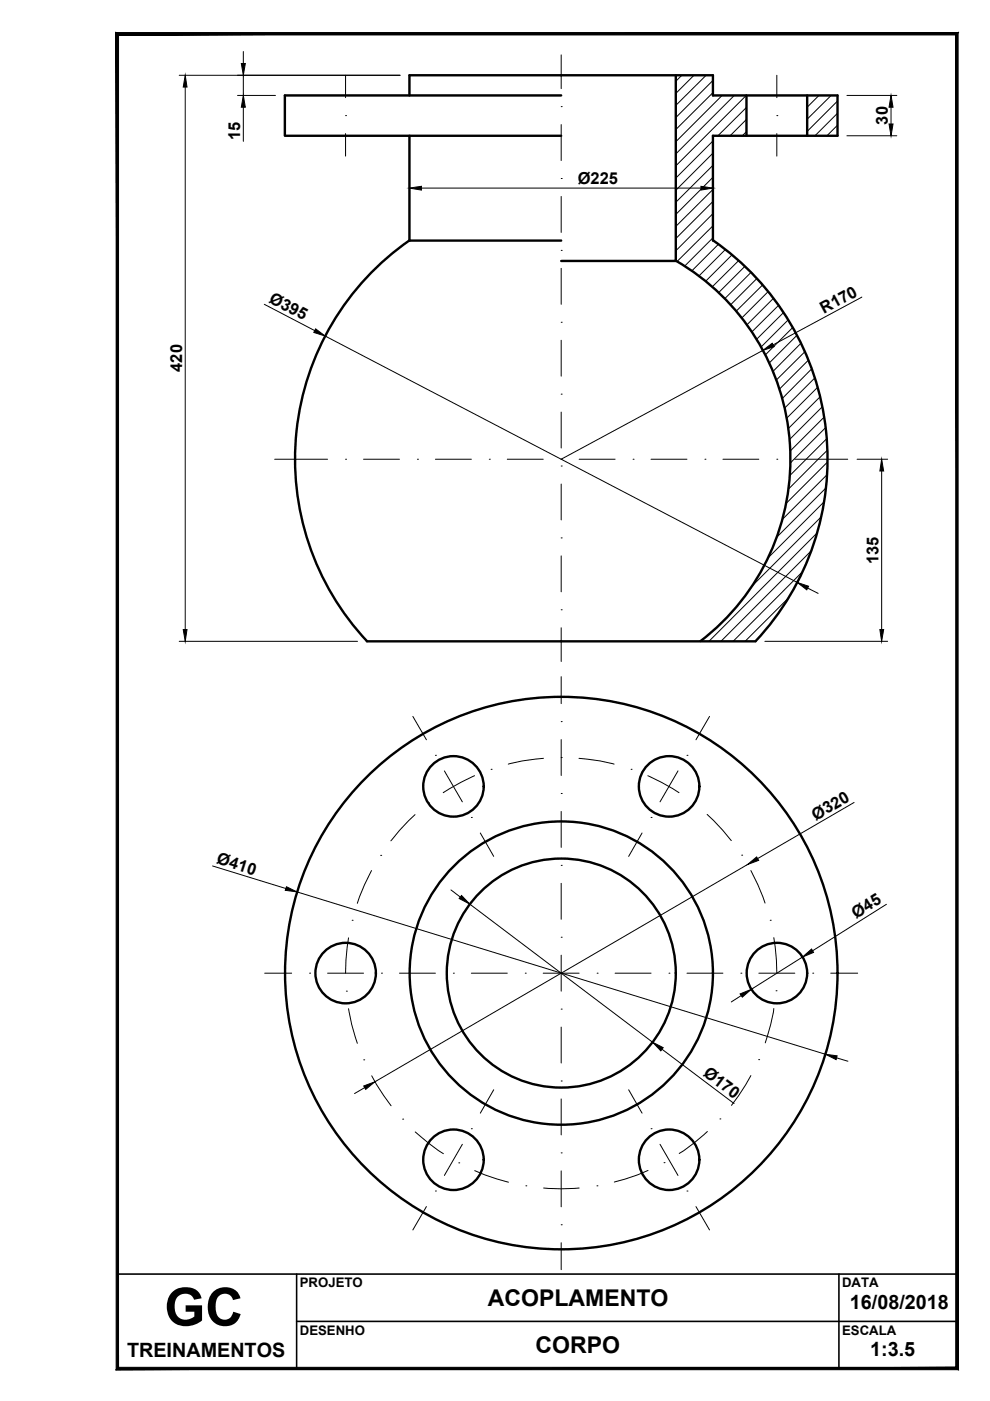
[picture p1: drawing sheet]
<svg xmlns="http://www.w3.org/2000/svg" width="210mm" height="297mm" viewBox="0 0 210 297" stroke-linecap="round" stroke-linejoin="round" font-family="sans-serif">
<!-- layer: Contorno -->
<g fill="none" stroke="#000" stroke-width=".51">
<path d="M143.3 16v39.3h-24.3M86.8 20.2v-4.2h64.4v4.2h26.4v8.6h-26.4v22.2M86.8 28.8v22.2h32.2M119 20.2h-58.6v8.6h58.6M158.3 20.2v8.6M171.1 20.2v8.6M86.9 50.9a56.5 56.5 0 0 0-9.1 85M143.3 55.3a48.6 48.6 0 0 1 5.2 80.6M151.2 50.9a56.5 56.5 0 0 1 9 85M77.8 136h82.4"/>
<circle cx="96.1" cy="166.7" r="6.4"/>
<circle cx="141.9" cy="166.7" r="6.4"/>
<circle cx="73.3" cy="206.3" r="6.4"/>
<circle cx="119" cy="206.3" r="58.6"/>
<circle cx="119" cy="206.3" r="32.2"/>
<circle cx="119" cy="206.3" r="24.3"/>
<circle cx="164.7" cy="206.3" r="6.4"/>
<circle cx="96.1" cy="245.9" r="6.4"/>
<circle cx="141.9" cy="245.9" r="6.4"/>
</g>
<!-- layer: Linha de Centro -->
<g fill="none" stroke="#000" stroke-width=".21">
<path d="M73.3 16v4.7M119 11.6v7.2M164.7 16v4.7M73.3 24.5h.1M73.3 28.3v4.8M119 37.8h.1M119 22.6h.1M119 26.4v7.6M164.7 24.5h.1M164.7 28.3v4.8M119 53.1h.1M119 41.7v7.6"/>
<path d="M119 56.9v7.6M119 68.3h.1M119 72.1v7.7M58.2 97.4h11.3M73.3 97.4h.1M77.1 97.4h7.6M88.5 97.4h.1M92.3 97.4h7.6M103.7 97.4h.1M107.6 97.4h7.6M119 97.4h.1M119 98.8h.1"/>
<path d="M119 83.6h.1M119 87.4v7.6M122.8 97.4h7.6M134.2 97.4h.1M138 97.4h7.7M149.5 97.4h.1M153.3 97.4h7.6M164.7 97.4h.1M168.5 97.4h11.2M119 114h.1M119 102.6v7.6M119 117.9v7.6"/>
<path d="M119 129.3h.1M119 133.1v7.2M87.5 151.9l2.9 4.9M119 153h.1M119 143.5v5.7M119 156.8v7.6M150.4 151.9l-2.8 4.9M88 172.7a43.9 43.9 0 0 0-5.1 5.6M90.9 170.3h.1M92.3 160.1h.1M94.2 163.4l3.8 6.6M99.9 173.3h.1"/>
<path d="M100.6 164.5l-2.9 1.4-3.7 2.2M101.8 176.6l2.9 5M104.1 163.1h.1M115.2 160.8a36.8 36.8 0 0 0-7.4 1.2M119 168.2h.1M119 160.6h.1M119 172v7.7M122.8 160.8a36.8 36.8 0 0 1 7.4 1.2M133.8 163.1h.1M136.1 176.6l-2.8 5M137.4 164.5l2.8 1.4 3.8 2.2M138 173.3h.1"/>
<path d="M143.7 163.4l-3.8 6.6M145.7 160.1h.1M147.1 170.3h.1M149.9 172.7a42.9 42.9 0 0 1 5.2 5.5M73.9 198.8l-.6 4.8v2.7M74.7 195.1h.1M78.8 184.6a42.7 42.7 0 0 0-3 6.9M80.7 181.4h.1M119 183.5h.1M119 198.7h.1M119 187.3v7.6M157.3 181.3h.1"/>
<path d="M159.2 184.6a44.3 44.3 0 0 1 3 6.9M163.3 195.1h.1M164.1 198.8l.5 4.8 .1 2.7M56.1 206.3h5.7M65.6 206.3h.1M69.5 206.3h7.6M73.4 210.1h.1M73.9 213.9a39.8 39.8 0 0 0 1.9 7.3M80.9 206.3h.1M84.7 206.3h7.6M96.1 206.3h.1M99.9 206.3h7.7"/>
<path d="M111.4 206.3h.1M115.2 206.3h7.6M119 214h.1M119 202.5v7.6M119 217.8v7.6M126.6 206.3h.1M130.4 206.3h7.6M141.8 206.3h.1M145.7 206.3h7.6M157.1 206.3h.1M160.9 206.3h7.6M164.1 213.8a40.2 40.2 0 0 1-1.9 7.3"/>
<path d="M164.5 210.1h.1M172.3 206.3h.1M176.1 206.3h5.7M77.1 224.7h.1M78.8 228.1l1.1 1.9 3 4.4M85.4 237.3h.1M88 240a44.7 44.7 0 0 0 6 4.6M99.9 239.3h.1M104.7 231.1l-2.9 4.9M119 229.2h.1M119 233v7.6M133.3 231.1l2.8 4.9"/>
<path d="M138 239.3h.1M150 239.9a39 39 0 0 1-6 4.7M152.6 237.2h.1M159.2 228l-2.6 4.3-1.5 2.1M160.9 224.7h.1M90.4 255.8l-2.9 5M92.3 252.5h.1M97.3 246.5h.1M98 242.6l-3.8 6.6M100.7 248.2l2.1 .9 5 1.6M111.5 251.4h.1M115.3 251.9a42 42 0 0 0 7.5 0"/>
<path d="M119 244.4h.1M119 259.7h.1M119 248.2v7.7M126.6 251.4h.1M137.4 248.2l-2.2 .9-5 1.5M139.9 242.6l3.8 6.6M140.8 246.5h.1M145.7 252.5h.1M147.6 255.8l2.8 5M119 263.5v5.7"/>
</g>
<!-- layer: Hachura -->
<g fill="none" stroke="#000" stroke-width=".21">
<path d="M144.6 16l-1.3 1.2M147.1 16l-3.8 3.8M149.7 16l-6.4 6.4M151.2 17.1l-7.9 7.8M151.2 19.6l-7.9 7.9M151.2 29.9l-7.9 7.9M151.2 32.5l-7.9 7.8M151.2 35.1l-7.9 7.8M151.2 37.6l-7.9 7.9M153.1 20.2l-9.8 9.9M155.7 20.2l-12.4 12.4M158.2 20.2l-14.9 15"/>
<path d="M158.3 22.8l-6.1 6M158.3 25.3l-3.5 3.5M158.3 27.9l-.9 .9M173.6 20.2l-2.5 2.5M176.2 20.2l-5.1 5.1M177.6 21.4l-6.5 6.5M177.6 24l-4.8 4.8M177.6 26.5l-2.3 2.3M151.2 40.2l-7.9 7.8M151.2 42.7l-7.9 7.9M151.2 45.3l-7.9 7.9M151.2 47.9l-7.7 7.6"/>
<path d="M151.2 50.4l-6.1 6M152.3 51.8l-5.6 5.6M153.8 52.9l-5.6 5.6M155.2 54.1l-5.6 5.5M156.6 55.3l-5.6 5.5M157.9 56.5l-5.6 5.6M159.2 57.8l-5.5 5.5M160.4 59.1l-5.5 5.5M161.7 60.5l-5.6 5.5M162.8 61.8l-5.5 5.6M163.9 63.3l-5.5 5.6M165 64.8l-5.6 5.6"/>
<path d="M166.1 66.3l-5.7 5.7M167.1 67.9l-5.7 5.7M168 69.5l-5.8 5.8M168.9 71.1l-5.8 5.9M169.8 72.8l-5.9 6M170.6 74.6l-6 6M171.4 76.4l-6.1 6.1M172.1 78.2l-6.3 6.3M172.7 80.1l-6.3 6.4M173.3 82.1l-6.5 6.6M173.8 84.2l-6.7 6.7M174.3 86.3l-6.9 6.9"/>
<path d="M174.7 88.4l-7.2 7.2M175 90.7l-7.4 7.5M175.2 93l-7.7 7.8M175.4 95.5l-8.2 8.2M175.4 98l-8.7 8.8M171.9 116.8l-19 19.2M173.2 113l-22.9 23M174.1 109.6l-14.6 14.6M174.7 106.4l-11.9 11.9M175.1 103.5l-10.4 10.4M175.3 100.7l-9.4 9.4M167.2 126.8l-9.2 9.2"/>
<path d="M170.1 121.2l-14.7 14.8"/>
</g>
<!-- layer: cotas -->
<g fill="none" stroke="#000" stroke-width=".21">
<path d="M38 16h46.8M39.3 18.5v115M51.6 10.9v2.6M51.6 16v4.2M50.4 20.2h8M51.6 22.7v7.3M86.8 37.9v.8M89.4 39.9h59.2M151.2 37.9v.8M179.6 20.2h10.5M179.6 28.8h10.5M188.9 22.7v3.6"/>
<path d="M56 64.5l10.7 5.6M68.9 71.2l100.1 52.3M161.7 74.3l-42.7 23.1M182.7 63l-18.8 10.1M181.7 97.4h6.5M186.9 99.9v33.6M38 136h37.8M162.2 136h26M171.2 124.7l2.3 1.1M181.1 170.1l-20.5 11.9M45.1 183.6l15.5 4.8M63 189.1l112 34.4"/>
<path d="M95.6 188.7l2 1.5M99.6 191.7l38.8 29.3M158.5 183.3l-79 46.1M187.9 191.7l-15.6 9.9M157.2 211.1l-2.1 1.3M170.2 202.9l-10.9 6.9M77.3 230.6l-2.1 1.3M140.4 222.5l15.2 11.5M177.4 224.3l2.4 .7"/>
</g>
<g fill="#000" stroke="#000" stroke-width=".21">
<path d="M39.3 16l.4 2.5h-.9zM51.2 13.5h.8l-.4 2.5zM51.6 20.2l.4 2.5h-.8zM86.8 39.9l2.6-.4v.8zM148.6 39.5l2.6 .4-2.6 .4zM188.9 20.2l.4 2.5h-.8zM188.5 26.3h.8l-.4 2.5zM66.9 69.7l2 1.5-2.4-.7zM161.7 74.3l2-1.5 .5 .7zM186.9 97.4l.5 2.5h-.9zM38.8 133.5h.9l-.4 2.5zM169 123.5l2.4 .8-.3 .8z"/>
<path d="M186.5 133.5h.9l-.5 2.5zM60.7 188l2.3 1.1-2.5-.3zM97.9 189.9l1.7 1.8-2.2-1.2zM158.5 183.3l1.9-1.6 .5 .7zM156.9 210.7l2.4-.9-1.9 1.6zM170.2 202.9l1.9-1.7 .4 .7zM77.1 230.3l2.4-.9-2 1.6zM138.4 221l2.2 1.1-.5 .7zM175 223.5l2.5 .4-.2 .8z"/>
</g>
<!-- layer: 0 -->
<path d="M24.9 7.2h178v283h-178z" fill="none" stroke="#000" stroke-width=".21"/>
<!-- layer: formato -->
<path d="M202.6 7.4v282.5l.5 .5zM202.6 7.4l.5-.5v283.5zM25.1 7.4h177.5l.5-.5zM24.6 6.9h178.5l-178 .5zM24.6 6.9l.5 283v-282.5zM24.6 6.9l.5 283-.5 .5zM24.6 290.4l178-.5h-177.5zM24.6 290.4l178-.5 .5 .5z" fill="#000" stroke="#000" stroke-width=".21"/>
<path d="M24.9 270.1h178v20.1h-178M62.9 270.1v20.1M177.9 270.1v20.1M62.9 280.2h140" fill="none" stroke="#000" stroke-width=".34"/>
<text font-size="11.2" x="34.8" y="281.1">GC</text>
<g font-size="4.9">
<text x="103.4" y="276.9">ACOPLAMENTO</text>
<text x="113.5" y="286.9">CORPO</text>
</g>
<g font-size="4.2">
<text x="180.2" y="277.5">16/08/2018</text>
<text x="27" y="287.7">TREINAMENTOS</text>
<text x="184.5" y="287.5">1:3.5</text>
</g>
<g font-size="3.5">
<text x="50.9" y="29.6" transform="rotate(-90 50.9 29.6)">15</text>
<text x="188.2" y="26.4" transform="rotate(-90 188.2 26.4)">30</text>
<text x="122.5" y="39.1">Ø225</text>
<text x="56.8" y="64.1" transform="rotate(27 56.8 64.1)">Ø395</text>
<text x="174.7" y="66.5" transform="rotate(-28 174.7 66.5)">R170</text>
<text x="38.6" y="78.8" transform="rotate(-90 38.6 78.8)">420</text>
<text x="186.3" y="119.7" transform="rotate(-90 186.3 119.7)">135</text>
<text x="173" y="174" transform="rotate(-30 173 174)">Ø320</text>
<text x="45.8" y="183" transform="rotate(17 45.8 183)">Ø410</text>
<text x="181.5" y="194.9" transform="rotate(-32 181.5 194.9)">Ø45</text>
<text x="148.9" y="228" transform="rotate(37 148.9 228)">Ø170</text>
</g>
<g font-size="2.8">
<text x="63.6" y="273">PROJETO</text>
<text x="178.5" y="272.9">DATA</text>
<text x="63.6" y="283">DESENHO</text>
<text x="178.5" y="283">ESCALA</text>
</g>
</svg>
